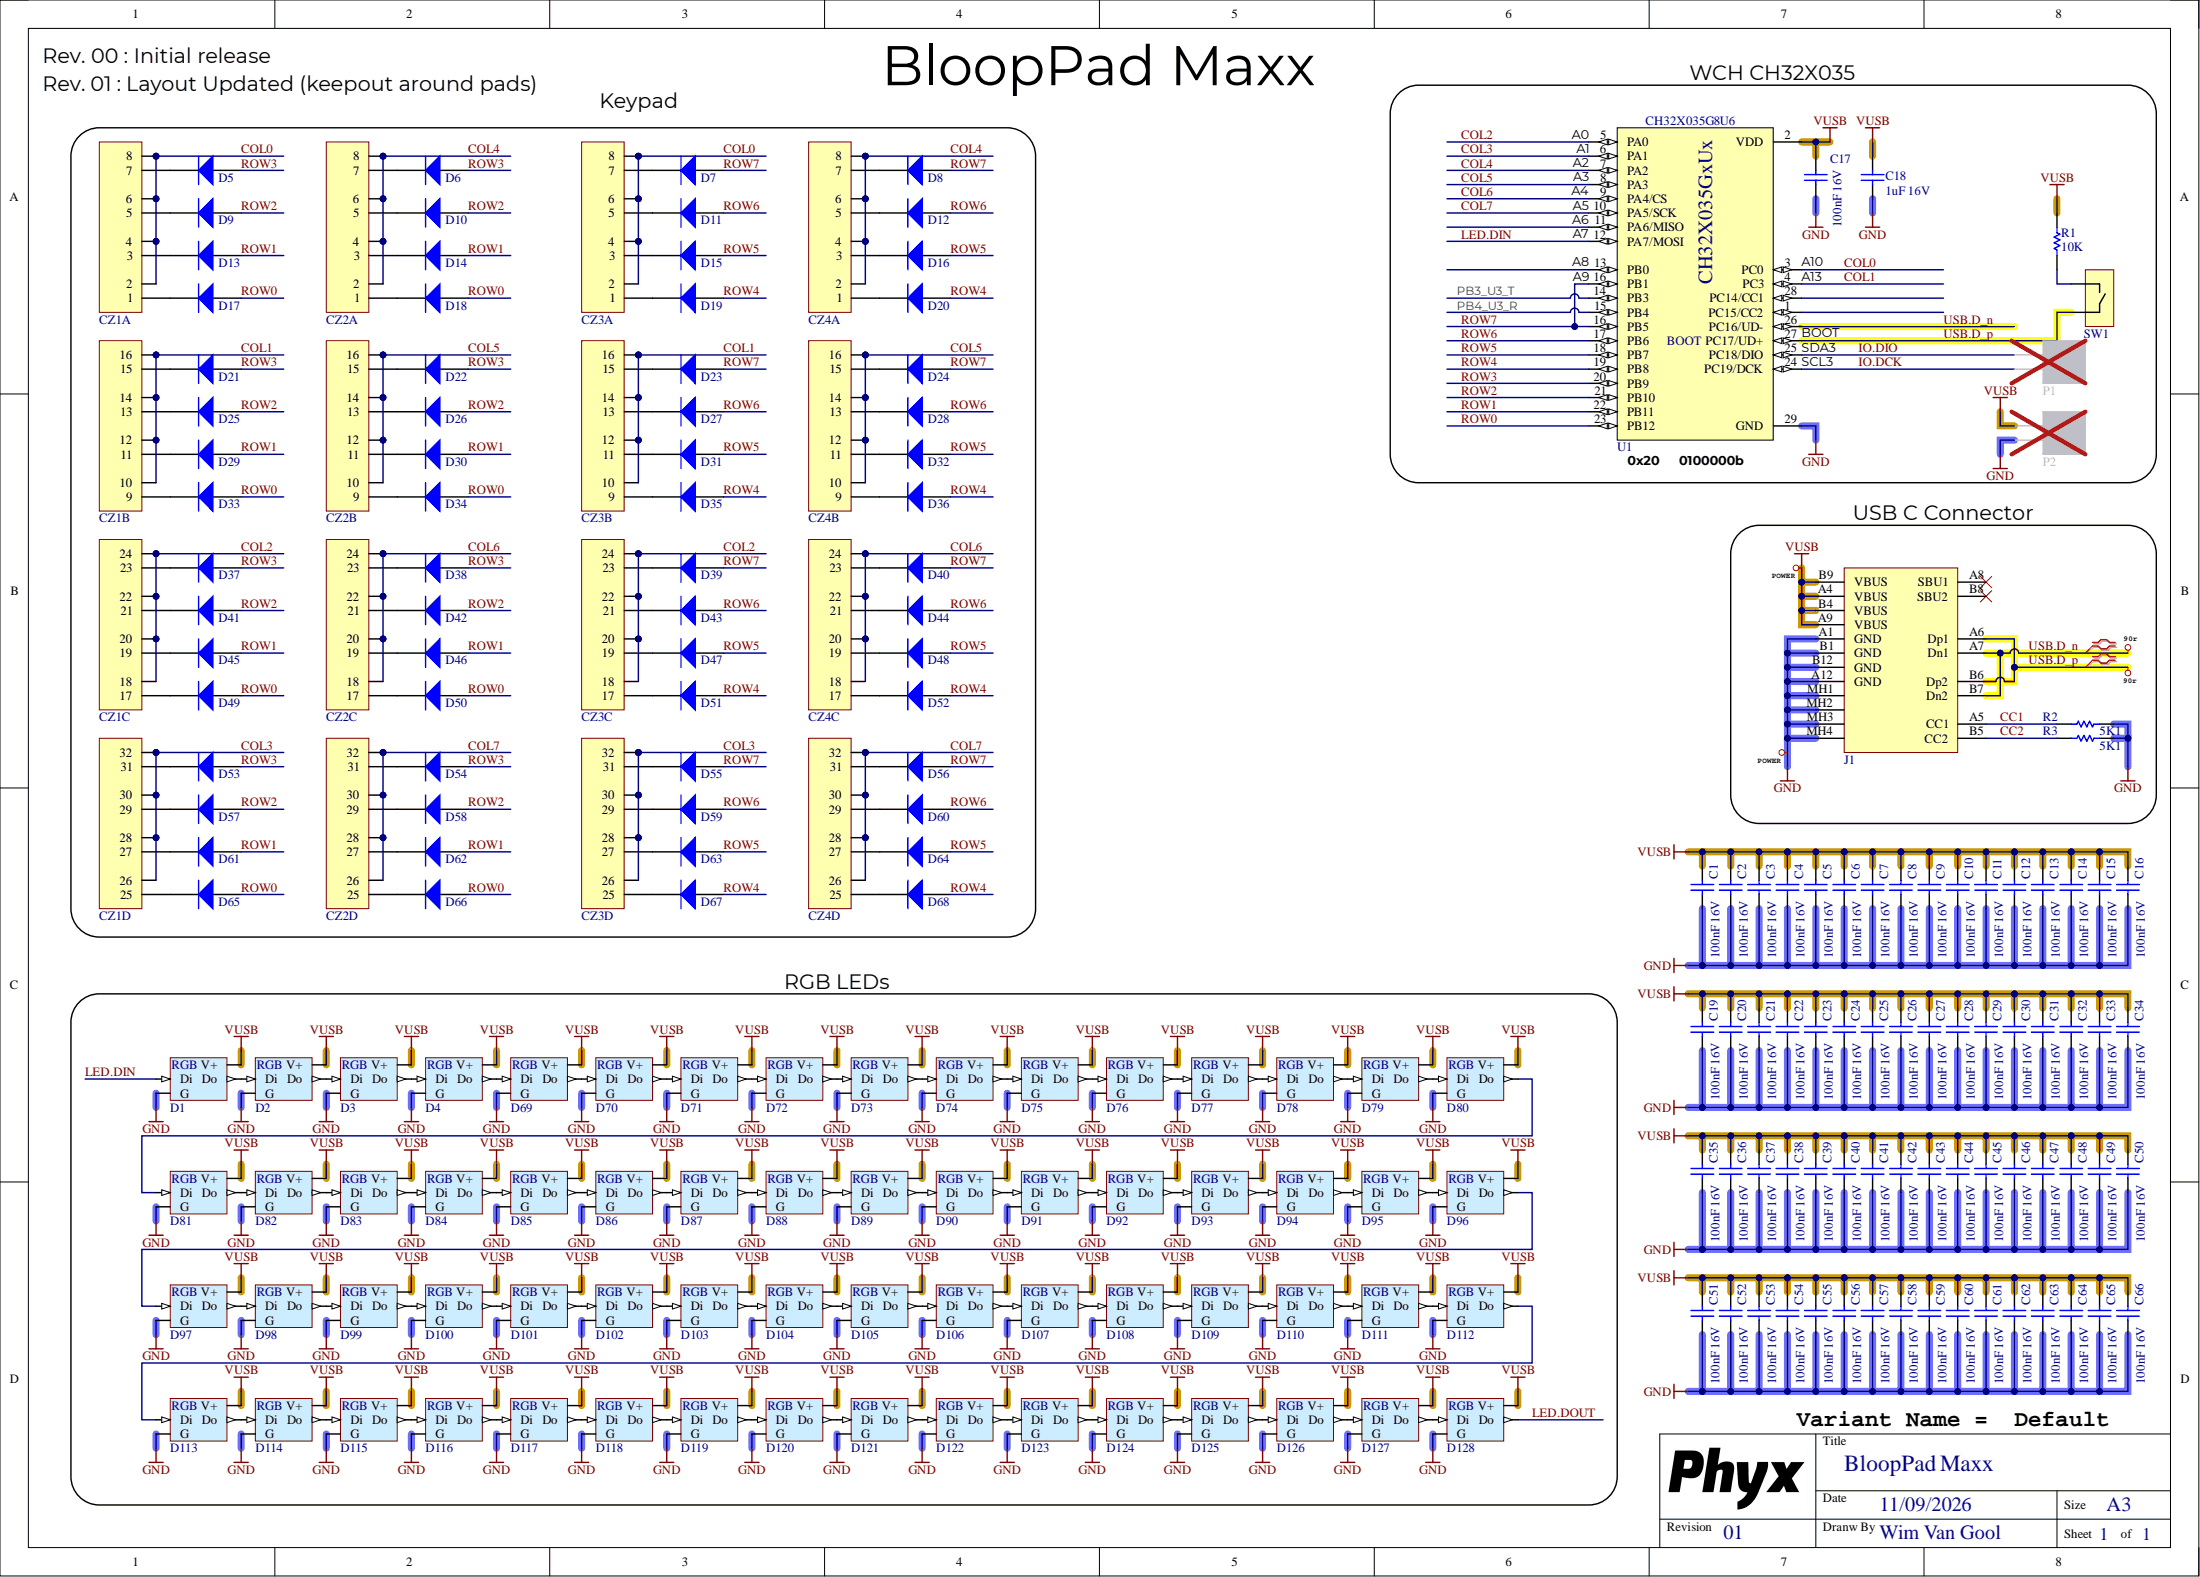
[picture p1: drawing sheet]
# Altium project BloopPadMaxx_01.PrjPcb
PCB_TITLE: BloopPad Maxx; PCB_REV: 01; PCB_ENGINEER: WimVG
1 sheet, 206 parts. Net scope: global (net labels, ports and power ports of the same name join across sheets).
Board file: BloopPadMaxx_01.PcbDoc

## Sheet BloopPadMaxx_01.SchDoc: BloopPad Maxx
size A3; Date: 11/09/2026; DrawnBy: Wim Van Gool; DocumentNumber: 1; Revision: 01; SheetNumber: 1; SheetTotal: 1

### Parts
C1  value 100nF 16V  [C0603_N]  (hidden comment: CAP_CERAMIC)
C2  value 100nF 16V  [C0603_N]  (hidden comment: CAP_CERAMIC)
C3  value 100nF 16V  [C0603_N]  (hidden comment: CAP_CERAMIC)
C4  value 100nF 16V  [C0603_N]  (hidden comment: CAP_CERAMIC)
C5  value 100nF 16V  [C0603_N]  (hidden comment: CAP_CERAMIC)
C6  value 100nF 16V  [C0603_N]  (hidden comment: CAP_CERAMIC)
C7  value 100nF 16V  [C0603_N]  (hidden comment: CAP_CERAMIC)
C8  value 100nF 16V  [C0603_N]  (hidden comment: CAP_CERAMIC)
C9  value 100nF 16V  [C0603_N]  (hidden comment: CAP_CERAMIC)
C10  value 100nF 16V  [C0603_N]  (hidden comment: CAP_CERAMIC)
C11  value 100nF 16V  [C0603_N]  (hidden comment: CAP_CERAMIC)
C12  value 100nF 16V  [C0603_N]  (hidden comment: CAP_CERAMIC)
C13  value 100nF 16V  [C0603_N]  (hidden comment: CAP_CERAMIC)
C14  value 100nF 16V  [C0603_N]  (hidden comment: CAP_CERAMIC)
C15  value 100nF 16V  [C0603_N]  (hidden comment: CAP_CERAMIC)
C16  value 100nF 16V  [C0603_N]  (hidden comment: CAP_CERAMIC)
C17  value 100nF 16V  [C0603_N]
C18  value 1uF 16V  [C0603_N]
C19  value 100nF 16V  [C0603_N]  (hidden comment: CAP_CERAMIC)
C20  value 100nF 16V  [C0603_N]  (hidden comment: CAP_CERAMIC)
C21  value 100nF 16V  [C0603_N]  (hidden comment: CAP_CERAMIC)
C22  value 100nF 16V  [C0603_N]  (hidden comment: CAP_CERAMIC)
C23  value 100nF 16V  [C0603_N]  (hidden comment: CAP_CERAMIC)
C24  value 100nF 16V  [C0603_N]  (hidden comment: CAP_CERAMIC)
C25  value 100nF 16V  [C0603_N]  (hidden comment: CAP_CERAMIC)
C26  value 100nF 16V  [C0603_N]  (hidden comment: CAP_CERAMIC)
C27  value 100nF 16V  [C0603_N]  (hidden comment: CAP_CERAMIC)
C28  value 100nF 16V  [C0603_N]  (hidden comment: CAP_CERAMIC)
C29  value 100nF 16V  [C0603_N]  (hidden comment: CAP_CERAMIC)
C30  value 100nF 16V  [C0603_N]  (hidden comment: CAP_CERAMIC)
C31  value 100nF 16V  [C0603_N]  (hidden comment: CAP_CERAMIC)
C32  value 100nF 16V  [C0603_N]  (hidden comment: CAP_CERAMIC)
C33  value 100nF 16V  [C0603_N]  (hidden comment: CAP_CERAMIC)
C34  value 100nF 16V  [C0603_N]  (hidden comment: CAP_CERAMIC)
C35  value 100nF 16V  [C0603_N]  (hidden comment: CAP_CERAMIC)
C36  value 100nF 16V  [C0603_N]  (hidden comment: CAP_CERAMIC)
C37  value 100nF 16V  [C0603_N]  (hidden comment: CAP_CERAMIC)
C38  value 100nF 16V  [C0603_N]  (hidden comment: CAP_CERAMIC)
C39  value 100nF 16V  [C0603_N]  (hidden comment: CAP_CERAMIC)
C40  value 100nF 16V  [C0603_N]  (hidden comment: CAP_CERAMIC)
C41  value 100nF 16V  [C0603_N]  (hidden comment: CAP_CERAMIC)
C42  value 100nF 16V  [C0603_N]  (hidden comment: CAP_CERAMIC)
C43  value 100nF 16V  [C0603_N]  (hidden comment: CAP_CERAMIC)
C44  value 100nF 16V  [C0603_N]  (hidden comment: CAP_CERAMIC)
C45  value 100nF 16V  [C0603_N]  (hidden comment: CAP_CERAMIC)
C46  value 100nF 16V  [C0603_N]  (hidden comment: CAP_CERAMIC)
C47  value 100nF 16V  [C0603_N]  (hidden comment: CAP_CERAMIC)
C48  value 100nF 16V  [C0603_N]  (hidden comment: CAP_CERAMIC)
C49  value 100nF 16V  [C0603_N]  (hidden comment: CAP_CERAMIC)
C50  value 100nF 16V  [C0603_N]  (hidden comment: CAP_CERAMIC)
C51  value 100nF 16V  [C0603_N]  (hidden comment: CAP_CERAMIC)
C52  value 100nF 16V  [C0603_N]  (hidden comment: CAP_CERAMIC)
C53  value 100nF 16V  [C0603_N]  (hidden comment: CAP_CERAMIC)
C54  value 100nF 16V  [C0603_N]  (hidden comment: CAP_CERAMIC)
C55  value 100nF 16V  [C0603_N]  (hidden comment: CAP_CERAMIC)
C56  value 100nF 16V  [C0603_N]  (hidden comment: CAP_CERAMIC)
C57  value 100nF 16V  [C0603_N]  (hidden comment: CAP_CERAMIC)
C58  value 100nF 16V  [C0603_N]  (hidden comment: CAP_CERAMIC)
C59  value 100nF 16V  [C0603_N]  (hidden comment: CAP_CERAMIC)
C60  value 100nF 16V  [C0603_N]  (hidden comment: CAP_CERAMIC)
C61  value 100nF 16V  [C0603_N]  (hidden comment: CAP_CERAMIC)
C62  value 100nF 16V  [C0603_N]  (hidden comment: CAP_CERAMIC)
C63  value 100nF 16V  [C0603_N]  (hidden comment: CAP_CERAMIC)
C64  value 100nF 16V  [C0603_N]  (hidden comment: CAP_CERAMIC)
C65  value 100nF 16V  [C0603_N]  (hidden comment: CAP_CERAMIC)
C66  value 100nF 16V  [C0603_N]  (hidden comment: CAP_CERAMIC)
CZ1  Campzone 2020 4x4 silicone keypad  [CZ20_4x4]  (value not drawn)  (parts A,B,C,D of 4)
CZ2  Campzone 2020 4x4 silicone keypad  [CZ20_4x4]  (value not drawn)  (parts A,B,C,D of 4)
CZ3  Campzone 2020 4x4 silicone keypad  [CZ20_4x4]  (value not drawn)  (parts A,B,C,D of 4)
CZ4  Campzone 2020 4x4 silicone keypad  [CZ20_4x4]  (value not drawn)  (parts A,B,C,D of 4)
D1  WS2812 based digital RGB LED 2022 package  [LED_2022_WS2812B]  (value not drawn)
D2  WS2812 based digital RGB LED 2022 package  [LED_2022_WS2812B]  (value not drawn)
D3  WS2812 based digital RGB LED 2022 package  [LED_2022_WS2812B]  (value not drawn)
D4  WS2812 based digital RGB LED 2022 package  [LED_2022_WS2812B]  (value not drawn)
D5  1N4148W 75V 200mA 1.25Vf@150mA  [SOD-323_AC]  (value not drawn)
D6  1N4148W 75V 200mA 1.25Vf@150mA  [SOD-323_AC]  (value not drawn)
D7  1N4148W 75V 200mA 1.25Vf@150mA  [SOD-323_AC]  (value not drawn)
D8  1N4148W 75V 200mA 1.25Vf@150mA  [SOD-323_AC]  (value not drawn)
D9  1N4148W 75V 200mA 1.25Vf@150mA  [SOD-323_AC]  (value not drawn)
D10  1N4148W 75V 200mA 1.25Vf@150mA  [SOD-323_AC]  (value not drawn)
D11  1N4148W 75V 200mA 1.25Vf@150mA  [SOD-323_AC]  (value not drawn)
D12  1N4148W 75V 200mA 1.25Vf@150mA  [SOD-323_AC]  (value not drawn)
D13  1N4148W 75V 200mA 1.25Vf@150mA  [SOD-323_AC]  (value not drawn)
D14  1N4148W 75V 200mA 1.25Vf@150mA  [SOD-323_AC]  (value not drawn)
D15  1N4148W 75V 200mA 1.25Vf@150mA  [SOD-323_AC]  (value not drawn)
D16  1N4148W 75V 200mA 1.25Vf@150mA  [SOD-323_AC]  (value not drawn)
D17  1N4148W 75V 200mA 1.25Vf@150mA  [SOD-323_AC]  (value not drawn)
D18  1N4148W 75V 200mA 1.25Vf@150mA  [SOD-323_AC]  (value not drawn)
D19  1N4148W 75V 200mA 1.25Vf@150mA  [SOD-323_AC]  (value not drawn)
D20  1N4148W 75V 200mA 1.25Vf@150mA  [SOD-323_AC]  (value not drawn)
D21  1N4148W 75V 200mA 1.25Vf@150mA  [SOD-323_AC]  (value not drawn)
D22  1N4148W 75V 200mA 1.25Vf@150mA  [SOD-323_AC]  (value not drawn)
D23  1N4148W 75V 200mA 1.25Vf@150mA  [SOD-323_AC]  (value not drawn)
D24  1N4148W 75V 200mA 1.25Vf@150mA  [SOD-323_AC]  (value not drawn)
D25  1N4148W 75V 200mA 1.25Vf@150mA  [SOD-323_AC]  (value not drawn)
D26  1N4148W 75V 200mA 1.25Vf@150mA  [SOD-323_AC]  (value not drawn)
D27  1N4148W 75V 200mA 1.25Vf@150mA  [SOD-323_AC]  (value not drawn)
D28  1N4148W 75V 200mA 1.25Vf@150mA  [SOD-323_AC]  (value not drawn)
D29  1N4148W 75V 200mA 1.25Vf@150mA  [SOD-323_AC]  (value not drawn)
D30  1N4148W 75V 200mA 1.25Vf@150mA  [SOD-323_AC]  (value not drawn)
D31  1N4148W 75V 200mA 1.25Vf@150mA  [SOD-323_AC]  (value not drawn)
D32  1N4148W 75V 200mA 1.25Vf@150mA  [SOD-323_AC]  (value not drawn)
D33  1N4148W 75V 200mA 1.25Vf@150mA  [SOD-323_AC]  (value not drawn)
D34  1N4148W 75V 200mA 1.25Vf@150mA  [SOD-323_AC]  (value not drawn)
D35  1N4148W 75V 200mA 1.25Vf@150mA  [SOD-323_AC]  (value not drawn)
D36  1N4148W 75V 200mA 1.25Vf@150mA  [SOD-323_AC]  (value not drawn)
D37  1N4148W 75V 200mA 1.25Vf@150mA  [SOD-323_AC]  (value not drawn)
D38  1N4148W 75V 200mA 1.25Vf@150mA  [SOD-323_AC]  (value not drawn)
D39  1N4148W 75V 200mA 1.25Vf@150mA  [SOD-323_AC]  (value not drawn)
D40  1N4148W 75V 200mA 1.25Vf@150mA  [SOD-323_AC]  (value not drawn)
D41  1N4148W 75V 200mA 1.25Vf@150mA  [SOD-323_AC]  (value not drawn)
D42  1N4148W 75V 200mA 1.25Vf@150mA  [SOD-323_AC]  (value not drawn)
D43  1N4148W 75V 200mA 1.25Vf@150mA  [SOD-323_AC]  (value not drawn)
D44  1N4148W 75V 200mA 1.25Vf@150mA  [SOD-323_AC]  (value not drawn)
D45  1N4148W 75V 200mA 1.25Vf@150mA  [SOD-323_AC]  (value not drawn)
D46  1N4148W 75V 200mA 1.25Vf@150mA  [SOD-323_AC]  (value not drawn)
D47  1N4148W 75V 200mA 1.25Vf@150mA  [SOD-323_AC]  (value not drawn)
D48  1N4148W 75V 200mA 1.25Vf@150mA  [SOD-323_AC]  (value not drawn)
D49  1N4148W 75V 200mA 1.25Vf@150mA  [SOD-323_AC]  (value not drawn)
D50  1N4148W 75V 200mA 1.25Vf@150mA  [SOD-323_AC]  (value not drawn)
D51  1N4148W 75V 200mA 1.25Vf@150mA  [SOD-323_AC]  (value not drawn)
D52  1N4148W 75V 200mA 1.25Vf@150mA  [SOD-323_AC]  (value not drawn)
D53  1N4148W 75V 200mA 1.25Vf@150mA  [SOD-323_AC]  (value not drawn)
D54  1N4148W 75V 200mA 1.25Vf@150mA  [SOD-323_AC]  (value not drawn)
D55  1N4148W 75V 200mA 1.25Vf@150mA  [SOD-323_AC]  (value not drawn)
D56  1N4148W 75V 200mA 1.25Vf@150mA  [SOD-323_AC]  (value not drawn)
D57  1N4148W 75V 200mA 1.25Vf@150mA  [SOD-323_AC]  (value not drawn)
D58  1N4148W 75V 200mA 1.25Vf@150mA  [SOD-323_AC]  (value not drawn)
D59  1N4148W 75V 200mA 1.25Vf@150mA  [SOD-323_AC]  (value not drawn)
D60  1N4148W 75V 200mA 1.25Vf@150mA  [SOD-323_AC]  (value not drawn)
D61  1N4148W 75V 200mA 1.25Vf@150mA  [SOD-323_AC]  (value not drawn)
D62  1N4148W 75V 200mA 1.25Vf@150mA  [SOD-323_AC]  (value not drawn)
D63  1N4148W 75V 200mA 1.25Vf@150mA  [SOD-323_AC]  (value not drawn)
D64  1N4148W 75V 200mA 1.25Vf@150mA  [SOD-323_AC]  (value not drawn)
D65  1N4148W 75V 200mA 1.25Vf@150mA  [SOD-323_AC]  (value not drawn)
D66  1N4148W 75V 200mA 1.25Vf@150mA  [SOD-323_AC]  (value not drawn)
D67  1N4148W 75V 200mA 1.25Vf@150mA  [SOD-323_AC]  (value not drawn)
D68  1N4148W 75V 200mA 1.25Vf@150mA  [SOD-323_AC]  (value not drawn)
D69  WS2812 based digital RGB LED 2022 package  [LED_2022_WS2812B]  (value not drawn)
D70  WS2812 based digital RGB LED 2022 package  [LED_2022_WS2812B]  (value not drawn)
D71  WS2812 based digital RGB LED 2022 package  [LED_2022_WS2812B]  (value not drawn)
D72  WS2812 based digital RGB LED 2022 package  [LED_2022_WS2812B]  (value not drawn)
D73  WS2812 based digital RGB LED 2022 package  [LED_2022_WS2812B]  (value not drawn)
D74  WS2812 based digital RGB LED 2022 package  [LED_2022_WS2812B]  (value not drawn)
D75  WS2812 based digital RGB LED 2022 package  [LED_2022_WS2812B]  (value not drawn)
D76  WS2812 based digital RGB LED 2022 package  [LED_2022_WS2812B]  (value not drawn)
D77  WS2812 based digital RGB LED 2022 package  [LED_2022_WS2812B]  (value not drawn)
D78  WS2812 based digital RGB LED 2022 package  [LED_2022_WS2812B]  (value not drawn)
D79  WS2812 based digital RGB LED 2022 package  [LED_2022_WS2812B]  (value not drawn)
D80  WS2812 based digital RGB LED 2022 package  [LED_2022_WS2812B]  (value not drawn)
D81  WS2812 based digital RGB LED 2022 package  [LED_2022_WS2812B]  (value not drawn)
D82  WS2812 based digital RGB LED 2022 package  [LED_2022_WS2812B]  (value not drawn)
D83  WS2812 based digital RGB LED 2022 package  [LED_2022_WS2812B]  (value not drawn)
D84  WS2812 based digital RGB LED 2022 package  [LED_2022_WS2812B]  (value not drawn)
D85  WS2812 based digital RGB LED 2022 package  [LED_2022_WS2812B]  (value not drawn)
D86  WS2812 based digital RGB LED 2022 package  [LED_2022_WS2812B]  (value not drawn)
D87  WS2812 based digital RGB LED 2022 package  [LED_2022_WS2812B]  (value not drawn)
D88  WS2812 based digital RGB LED 2022 package  [LED_2022_WS2812B]  (value not drawn)
D89  WS2812 based digital RGB LED 2022 package  [LED_2022_WS2812B]  (value not drawn)
D90  WS2812 based digital RGB LED 2022 package  [LED_2022_WS2812B]  (value not drawn)
D91  WS2812 based digital RGB LED 2022 package  [LED_2022_WS2812B]  (value not drawn)
D92  WS2812 based digital RGB LED 2022 package  [LED_2022_WS2812B]  (value not drawn)
D93  WS2812 based digital RGB LED 2022 package  [LED_2022_WS2812B]  (value not drawn)
D94  WS2812 based digital RGB LED 2022 package  [LED_2022_WS2812B]  (value not drawn)
D95  WS2812 based digital RGB LED 2022 package  [LED_2022_WS2812B]  (value not drawn)
D96  WS2812 based digital RGB LED 2022 package  [LED_2022_WS2812B]  (value not drawn)
D97  WS2812 based digital RGB LED 2022 package  [LED_2022_WS2812B]  (value not drawn)
D98  WS2812 based digital RGB LED 2022 package  [LED_2022_WS2812B]  (value not drawn)
D99  WS2812 based digital RGB LED 2022 package  [LED_2022_WS2812B]  (value not drawn)
D100  WS2812 based digital RGB LED 2022 package  [LED_2022_WS2812B]  (value not drawn)
D101  WS2812 based digital RGB LED 2022 package  [LED_2022_WS2812B]  (value not drawn)
D102  WS2812 based digital RGB LED 2022 package  [LED_2022_WS2812B]  (value not drawn)
D103  WS2812 based digital RGB LED 2022 package  [LED_2022_WS2812B]  (value not drawn)
D104  WS2812 based digital RGB LED 2022 package  [LED_2022_WS2812B]  (value not drawn)
D105  WS2812 based digital RGB LED 2022 package  [LED_2022_WS2812B]  (value not drawn)
D106  WS2812 based digital RGB LED 2022 package  [LED_2022_WS2812B]  (value not drawn)
D107  WS2812 based digital RGB LED 2022 package  [LED_2022_WS2812B]  (value not drawn)
D108  WS2812 based digital RGB LED 2022 package  [LED_2022_WS2812B]  (value not drawn)
D109  WS2812 based digital RGB LED 2022 package  [LED_2022_WS2812B]  (value not drawn)
D110  WS2812 based digital RGB LED 2022 package  [LED_2022_WS2812B]  (value not drawn)
D111  WS2812 based digital RGB LED 2022 package  [LED_2022_WS2812B]  (value not drawn)
D112  WS2812 based digital RGB LED 2022 package  [LED_2022_WS2812B]  (value not drawn)
D113  WS2812 based digital RGB LED 2022 package  [LED_2022_WS2812B]  (value not drawn)
D114  WS2812 based digital RGB LED 2022 package  [LED_2022_WS2812B]  (value not drawn)
D115  WS2812 based digital RGB LED 2022 package  [LED_2022_WS2812B]  (value not drawn)
D116  WS2812 based digital RGB LED 2022 package  [LED_2022_WS2812B]  (value not drawn)
D117  WS2812 based digital RGB LED 2022 package  [LED_2022_WS2812B]  (value not drawn)
D118  WS2812 based digital RGB LED 2022 package  [LED_2022_WS2812B]  (value not drawn)
D119  WS2812 based digital RGB LED 2022 package  [LED_2022_WS2812B]  (value not drawn)
D120  WS2812 based digital RGB LED 2022 package  [LED_2022_WS2812B]  (value not drawn)
D121  WS2812 based digital RGB LED 2022 package  [LED_2022_WS2812B]  (value not drawn)
D122  WS2812 based digital RGB LED 2022 package  [LED_2022_WS2812B]  (value not drawn)
D123  WS2812 based digital RGB LED 2022 package  [LED_2022_WS2812B]  (value not drawn)
D124  WS2812 based digital RGB LED 2022 package  [LED_2022_WS2812B]  (value not drawn)
D125  WS2812 based digital RGB LED 2022 package  [LED_2022_WS2812B]  (value not drawn)
D126  WS2812 based digital RGB LED 2022 package  [LED_2022_WS2812B]  (value not drawn)
D127  WS2812 based digital RGB LED 2022 package  [LED_2022_WS2812B]  (value not drawn)
D128  WS2812 based digital RGB LED 2022 package  [LED_2022_WS2812B]  (value not drawn)
J1  USB 2.0 C Reversible Receptacle Horizontal full SMD  [XUNPU-TYPEC-304S-ACP16]  (value not drawn)
P1  Header 2  [HDR1X2]  (value not drawn)
P2  Header 2  [HDR1X2]  (value not drawn)
R1  value 10K  [R0603_N]
R2  value 5K1  [R0603_N]
R3  value 5K1  [R0603_N]
SW1  LP SMD tact sw 3x2.5mm  [OMR_B3U-1000P]  (value not drawn)
U1  value CH32X035G8U6  [QFN_28_4.0x4.0_P0.4]  (hidden comment: WCH CH32X035G8U6 QFN28 RISC-V 32-bit MCU, 62KB Flash, 10KB RAM, USB PD)

### Blocks framed on the sheet
Keypad: CZ1-CZ4 D5-D68
WCH CH32X035: C17 C18 P1 P2 R1 SW1 U1
USB C Connector: J1 R2 R3
RGB LEDs: D1-D4 D69-D128

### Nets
GND: C1.2 C2.2 C3.2 C4.2 C5.2 C6.2 C7.2 C8.2 C9.2 C10.2 C11.2 C12.2 C13.2 C14.2 C15.2 C16.2 C17.2 C18.2 C19.2 C20.2 C21.2 C22.2 C23.2 C24.2 C25.2 C26.2 C27.2 C28.2 C29.2 C30.2 C31.2 C32.2 C33.2 C34.2 C35.2 C36.2 C37.2 C38.2 C39.2 C40.2 C41.2 C42.2 C43.2 C44.2 C45.2 C46.2 C47.2 C48.2 C49.2 C50.2 C51.2 C52.2 C53.2 C54.2 C55.2 C56.2 C57.2 C58.2 C59.2 C60.2 C61.2 C62.2 C63.2 C64.2 C65.2 C66.2 D1.2(G) D2.2(G) D3.2(G) D4.2(G) D69.2(G) D70.2(G) D71.2(G) D72.2(G) D73.2(G) D74.2(G) D75.2(G) D76.2(G) D77.2(G) D78.2(G) D79.2(G) D80.2(G) D81.2(G) D82.2(G) D83.2(G) D84.2(G) D85.2(G) D86.2(G) D87.2(G) D88.2(G) D89.2(G) D90.2(G) D91.2(G) D92.2(G) D93.2(G) D94.2(G) D95.2(G) D96.2(G) D97.2(G) D98.2(G) D99.2(G) D100.2(G) D101.2(G) D102.2(G) D103.2(G) D104.2(G) D105.2(G) D106.2(G) D107.2(G) D108.2(G) D109.2(G) D110.2(G) D111.2(G) D112.2(G) D113.2(G) D114.2(G) D115.2(G) D116.2(G) D117.2(G) D118.2(G) D119.2(G) D120.2(G) D121.2(G) D122.2(G) D123.2(G) D124.2(G) D125.2(G) D126.2(G) D127.2(G) D128.2(G) J1.A1(GND) J1.A12(GND) J1.B1(GND) J1.B12(GND) J1.MH1(Tab) J1.MH2(Tab) J1.MH3(Tab) J1.MH4(Tab) P2.1 R2.2 R3.2 U1.29(GND)
VUSB: C1.1 C2.1 C3.1 C4.1 C5.1 C6.1 C7.1 C8.1 C9.1 C10.1 C11.1 C12.1 C13.1 C14.1 C15.1 C16.1 C17.1 C18.1 C19.1 C20.1 C21.1 C22.1 C23.1 C24.1 C25.1 C26.1 C27.1 C28.1 C29.1 C30.1 C31.1 C32.1 C33.1 C34.1 C35.1 C36.1 C37.1 C38.1 C39.1 C40.1 C41.1 C42.1 C43.1 C44.1 C45.1 C46.1 C47.1 C48.1 C49.1 C50.1 C51.1 C52.1 C53.1 C54.1 C55.1 C56.1 C57.1 C58.1 C59.1 C60.1 C61.1 C62.1 C63.1 C64.1 C65.1 C66.1 D1.4(V+) D2.4(V+) D3.4(V+) D4.4(V+) D69.4(V+) D70.4(V+) D71.4(V+) D72.4(V+) D73.4(V+) D74.4(V+) D75.4(V+) D76.4(V+) D77.4(V+) D78.4(V+) D79.4(V+) D80.4(V+) D81.4(V+) D82.4(V+) D83.4(V+) D84.4(V+) D85.4(V+) D86.4(V+) D87.4(V+) D88.4(V+) D89.4(V+) D90.4(V+) D91.4(V+) D92.4(V+) D93.4(V+) D94.4(V+) D95.4(V+) D96.4(V+) D97.4(V+) D98.4(V+) D99.4(V+) D100.4(V+) D101.4(V+) D102.4(V+) D103.4(V+) D104.4(V+) D105.4(V+) D106.4(V+) D107.4(V+) D108.4(V+) D109.4(V+) D110.4(V+) D111.4(V+) D112.4(V+) D113.4(V+) D114.4(V+) D115.4(V+) D116.4(V+) D117.4(V+) D118.4(V+) D119.4(V+) D120.4(V+) D121.4(V+) D122.4(V+) D123.4(V+) D124.4(V+) D125.4(V+) D126.4(V+) D127.4(V+) D128.4(V+) J1.A4(VBUS) J1.A9(VBUS) J1.B4(VBUS) J1.B9(VBUS) P2.2 R1.1 U1.2(VDD)
CC1: J1.A5(CC1) R2.1
CC2: J1.B5(CC2) R3.1
COL0: CZ1.2 CZ1.4 CZ1.6 CZ1.8 CZ3.2 CZ3.4 CZ3.6 CZ3.8 U1.3(PC0)
COL1: CZ1.10 CZ1.12 CZ1.14 CZ1.16 CZ3.10 CZ3.12 CZ3.14 CZ3.16 U1.4(PC3)
COL2: CZ1.18 CZ1.20 CZ1.22 CZ1.24 CZ3.18 CZ3.20 CZ3.22 CZ3.24 U1.5(PA0)
COL3: CZ1.26 CZ1.28 CZ1.30 CZ1.32 CZ3.26 CZ3.28 CZ3.30 CZ3.32 U1.6(PA1)
COL4: CZ2.2 CZ2.4 CZ2.6 CZ2.8 CZ4.2 CZ4.4 CZ4.6 CZ4.8 U1.7(PA2)
COL5: CZ2.10 CZ2.12 CZ2.14 CZ2.16 CZ4.10 CZ4.12 CZ4.14 CZ4.16 U1.8(PA3)
COL6: CZ2.18 CZ2.20 CZ2.22 CZ2.24 CZ4.18 CZ4.20 CZ4.22 CZ4.24 U1.9(PA4/CS)
COL7: CZ2.26 CZ2.28 CZ2.30 CZ2.32 CZ4.26 CZ4.28 CZ4.30 CZ4.32 U1.10(PA5/SCK)
IO.DCK: P1.1 U1.24(PC19/DCK)
IO.DIO: P1.2 U1.25(PC18/DIO)
LED.DIN: D1.3(Di) U1.12(PA7/MOSI)
LED.DOUT: D128.1(Do)
ROW0: D17.A D18.A D33.A D34.A D49.A D50.A D65.A D66.A U1.23(PB12)
ROW1: D13.A D14.A D29.A D30.A D45.A D46.A D61.A D62.A U1.22(PB11)
ROW2: D9.A D10.A D25.A D26.A D41.A D42.A D57.A D58.A U1.21(PB10)
ROW3: D5.A D6.A D21.A D22.A D37.A D38.A D53.A D54.A U1.20(PB9)
ROW4: D19.A D20.A D35.A D36.A D51.A D52.A D67.A D68.A U1.19(PB8)
ROW5: D15.A D16.A D31.A D32.A D47.A D48.A D63.A D64.A U1.18(PB7)
ROW6: D11.A D12.A D27.A D28.A D43.A D44.A D59.A D60.A U1.17(PB6)
ROW7: D7.A D8.A D23.A D24.A D39.A D40.A D55.A D56.A U1.16(PB1)
USB.D_n: J1.A7(Dn1) J1.B7(Dn2) U1.26(PC16/UD-)
USB.D_p: J1.A6(Dp1) J1.B6(Dp2) SW1.2 U1.27(PC17/UD+)
NetCZ1_1: CZ1.1 D17.C
NetCZ1_3: CZ1.3 D13.C
NetCZ1_5: CZ1.5 D9.C
NetCZ1_7: CZ1.7 D5.C
NetCZ1_9: CZ1.9 D33.C
NetCZ1_11: CZ1.11 D29.C
NetCZ1_13: CZ1.13 D25.C
NetCZ1_15: CZ1.15 D21.C
NetCZ1_17: CZ1.17 D49.C
NetCZ1_19: CZ1.19 D45.C
NetCZ1_21: CZ1.21 D41.C
NetCZ1_23: CZ1.23 D37.C
NetCZ1_25: CZ1.25 D65.C
NetCZ1_27: CZ1.27 D61.C
NetCZ1_29: CZ1.29 D57.C
NetCZ1_31: CZ1.31 D53.C
NetCZ2_1: CZ2.1 D18.C
NetCZ2_3: CZ2.3 D14.C
NetCZ2_5: CZ2.5 D10.C
NetCZ2_7: CZ2.7 D6.C
NetCZ2_9: CZ2.9 D34.C
NetCZ2_11: CZ2.11 D30.C
NetCZ2_13: CZ2.13 D26.C
NetCZ2_15: CZ2.15 D22.C
NetCZ2_17: CZ2.17 D50.C
NetCZ2_19: CZ2.19 D46.C
NetCZ2_21: CZ2.21 D42.C
NetCZ2_23: CZ2.23 D38.C
NetCZ2_25: CZ2.25 D66.C
NetCZ2_27: CZ2.27 D62.C
NetCZ2_29: CZ2.29 D58.C
NetCZ2_31: CZ2.31 D54.C
NetCZ3_1: CZ3.1 D19.C
NetCZ3_3: CZ3.3 D15.C
NetCZ3_5: CZ3.5 D11.C
NetCZ3_7: CZ3.7 D7.C
NetCZ3_9: CZ3.9 D35.C
NetCZ3_11: CZ3.11 D31.C
NetCZ3_13: CZ3.13 D27.C
NetCZ3_15: CZ3.15 D23.C
NetCZ3_17: CZ3.17 D51.C
NetCZ3_19: CZ3.19 D47.C
NetCZ3_21: CZ3.21 D43.C
NetCZ3_23: CZ3.23 D39.C
NetCZ3_25: CZ3.25 D67.C
NetCZ3_27: CZ3.27 D63.C
NetCZ3_29: CZ3.29 D59.C
NetCZ3_31: CZ3.31 D55.C
NetCZ4_1: CZ4.1 D20.C
NetCZ4_3: CZ4.3 D16.C
NetCZ4_5: CZ4.5 D12.C
NetCZ4_7: CZ4.7 D8.C
NetCZ4_9: CZ4.9 D36.C
NetCZ4_11: CZ4.11 D32.C
NetCZ4_13: CZ4.13 D28.C
NetCZ4_15: CZ4.15 D24.C
NetCZ4_17: CZ4.17 D52.C
NetCZ4_19: CZ4.19 D48.C
NetCZ4_21: CZ4.21 D44.C
NetCZ4_23: CZ4.23 D40.C
NetCZ4_25: CZ4.25 D68.C
NetCZ4_27: CZ4.27 D64.C
NetCZ4_29: CZ4.29 D60.C
NetCZ4_31: CZ4.31 D56.C
NetD1_1: D1.1(Do) D2.3(Di)
NetD2_1: D2.1(Do) D3.3(Di)
NetD3_1: D3.1(Do) D4.3(Di)
NetD4_1: D4.1(Do) D69.3(Di)
NetD69_1: D69.1(Do) D70.3(Di)
NetD70_1: D70.1(Do) D71.3(Di)
NetD71_1: D71.1(Do) D72.3(Di)
NetD72_1: D72.1(Do) D73.3(Di)
NetD73_1: D73.1(Do) D74.3(Di)
NetD74_1: D74.1(Do) D75.3(Di)
NetD75_1: D75.1(Do) D76.3(Di)
NetD76_1: D76.1(Do) D77.3(Di)
NetD77_1: D77.1(Do) D78.3(Di)
NetD78_1: D78.1(Do) D79.3(Di)
NetD79_1: D79.1(Do) D80.3(Di)
NetD80_1: D80.1(Do) D81.3(Di)
NetD81_1: D81.1(Do) D82.3(Di)
NetD82_1: D82.1(Do) D83.3(Di)
NetD83_1: D83.1(Do) D84.3(Di)
NetD84_1: D84.1(Do) D85.3(Di)
NetD85_1: D85.1(Do) D86.3(Di)
NetD86_1: D86.1(Do) D87.3(Di)
NetD87_1: D87.1(Do) D88.3(Di)
NetD88_1: D88.1(Do) D89.3(Di)
NetD89_1: D89.1(Do) D90.3(Di)
NetD90_1: D90.1(Do) D91.3(Di)
NetD91_1: D91.1(Do) D92.3(Di)
NetD92_1: D92.1(Do) D93.3(Di)
NetD93_1: D93.1(Do) D94.3(Di)
NetD94_1: D94.1(Do) D95.3(Di)
NetD95_1: D95.1(Do) D96.3(Di)
NetD96_1: D96.1(Do) D97.3(Di)
NetD97_1: D97.1(Do) D98.3(Di)
NetD98_1: D98.1(Do) D99.3(Di)
NetD99_1: D99.1(Do) D100.3(Di)
NetD100_1: D100.1(Do) D101.3(Di)
NetD101_1: D101.1(Do) D102.3(Di)
NetD102_1: D102.1(Do) D103.3(Di)
NetD103_1: D103.1(Do) D104.3(Di)
NetD104_1: D104.1(Do) D105.3(Di)
NetD105_1: D105.1(Do) D106.3(Di)
NetD106_1: D106.1(Do) D107.3(Di)
NetD107_1: D107.1(Do) D108.3(Di)
NetD108_1: D108.1(Do) D109.3(Di)
NetD109_1: D109.1(Do) D110.3(Di)
NetD110_1: D110.1(Do) D111.3(Di)
NetD111_1: D111.1(Do) D112.3(Di)
NetD112_1: D112.1(Do) D113.3(Di)
NetD113_1: D113.1(Do) D114.3(Di)
NetD114_1: D114.1(Do) D115.3(Di)
NetD115_1: D115.1(Do) D116.3(Di)
NetD116_1: D116.1(Do) D117.3(Di)
NetD117_1: D117.1(Do) D118.3(Di)
NetD118_1: D118.1(Do) D119.3(Di)
NetD119_1: D119.1(Do) D120.3(Di)
NetD120_1: D120.1(Do) D121.3(Di)
NetD121_1: D121.1(Do) D122.3(Di)
NetD122_1: D122.1(Do) D123.3(Di)
NetD123_1: D123.1(Do) D124.3(Di)
NetD124_1: D124.1(Do) D125.3(Di)
NetD125_1: D125.1(Do) D126.3(Di)
NetD126_1: D126.1(Do) D127.3(Di)
NetD127_1: D127.1(Do) D128.3(Di)
NetR1_2: R1.2 SW1.1

Not connected (* = marked no-connect by the designer): J1 A8(SBU1)* B8(SBU2)*; U1 1(PC15/CC2) 11(PA6/MISO) 13(PB0) 14(PB3) 15(PB4) 28(PC14/CC1)

### Layout directives
net class 90r: USB.D_n, USB.D_p
differential pair: USB.D_n, USB.D_p
net class POWER: GND, VUSB

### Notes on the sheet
- Rev. 00 : Initial release
- Rev. 01 : Layout Updated (keepout around pads)
- (near U1) A0
- (near U1) A1
- (near U1) A2
- (near U1) A3
- (near U1) A4
- (near U1) A5
- (near U1) A6
- (near U1) A7
- PB3_U3_T
- PB4_U3_R
- (near U1) A8
- (near U1) A9
- (near U1) A10
- (near U1) A13
- (near U1) BOOT
- (near U1) SCL3
- (near U1) SDA3
- (near U1) 0x20
- (near U1) 0100000b
- Variant Name =

## Assembly variants
Default: not fitted P1 P2
